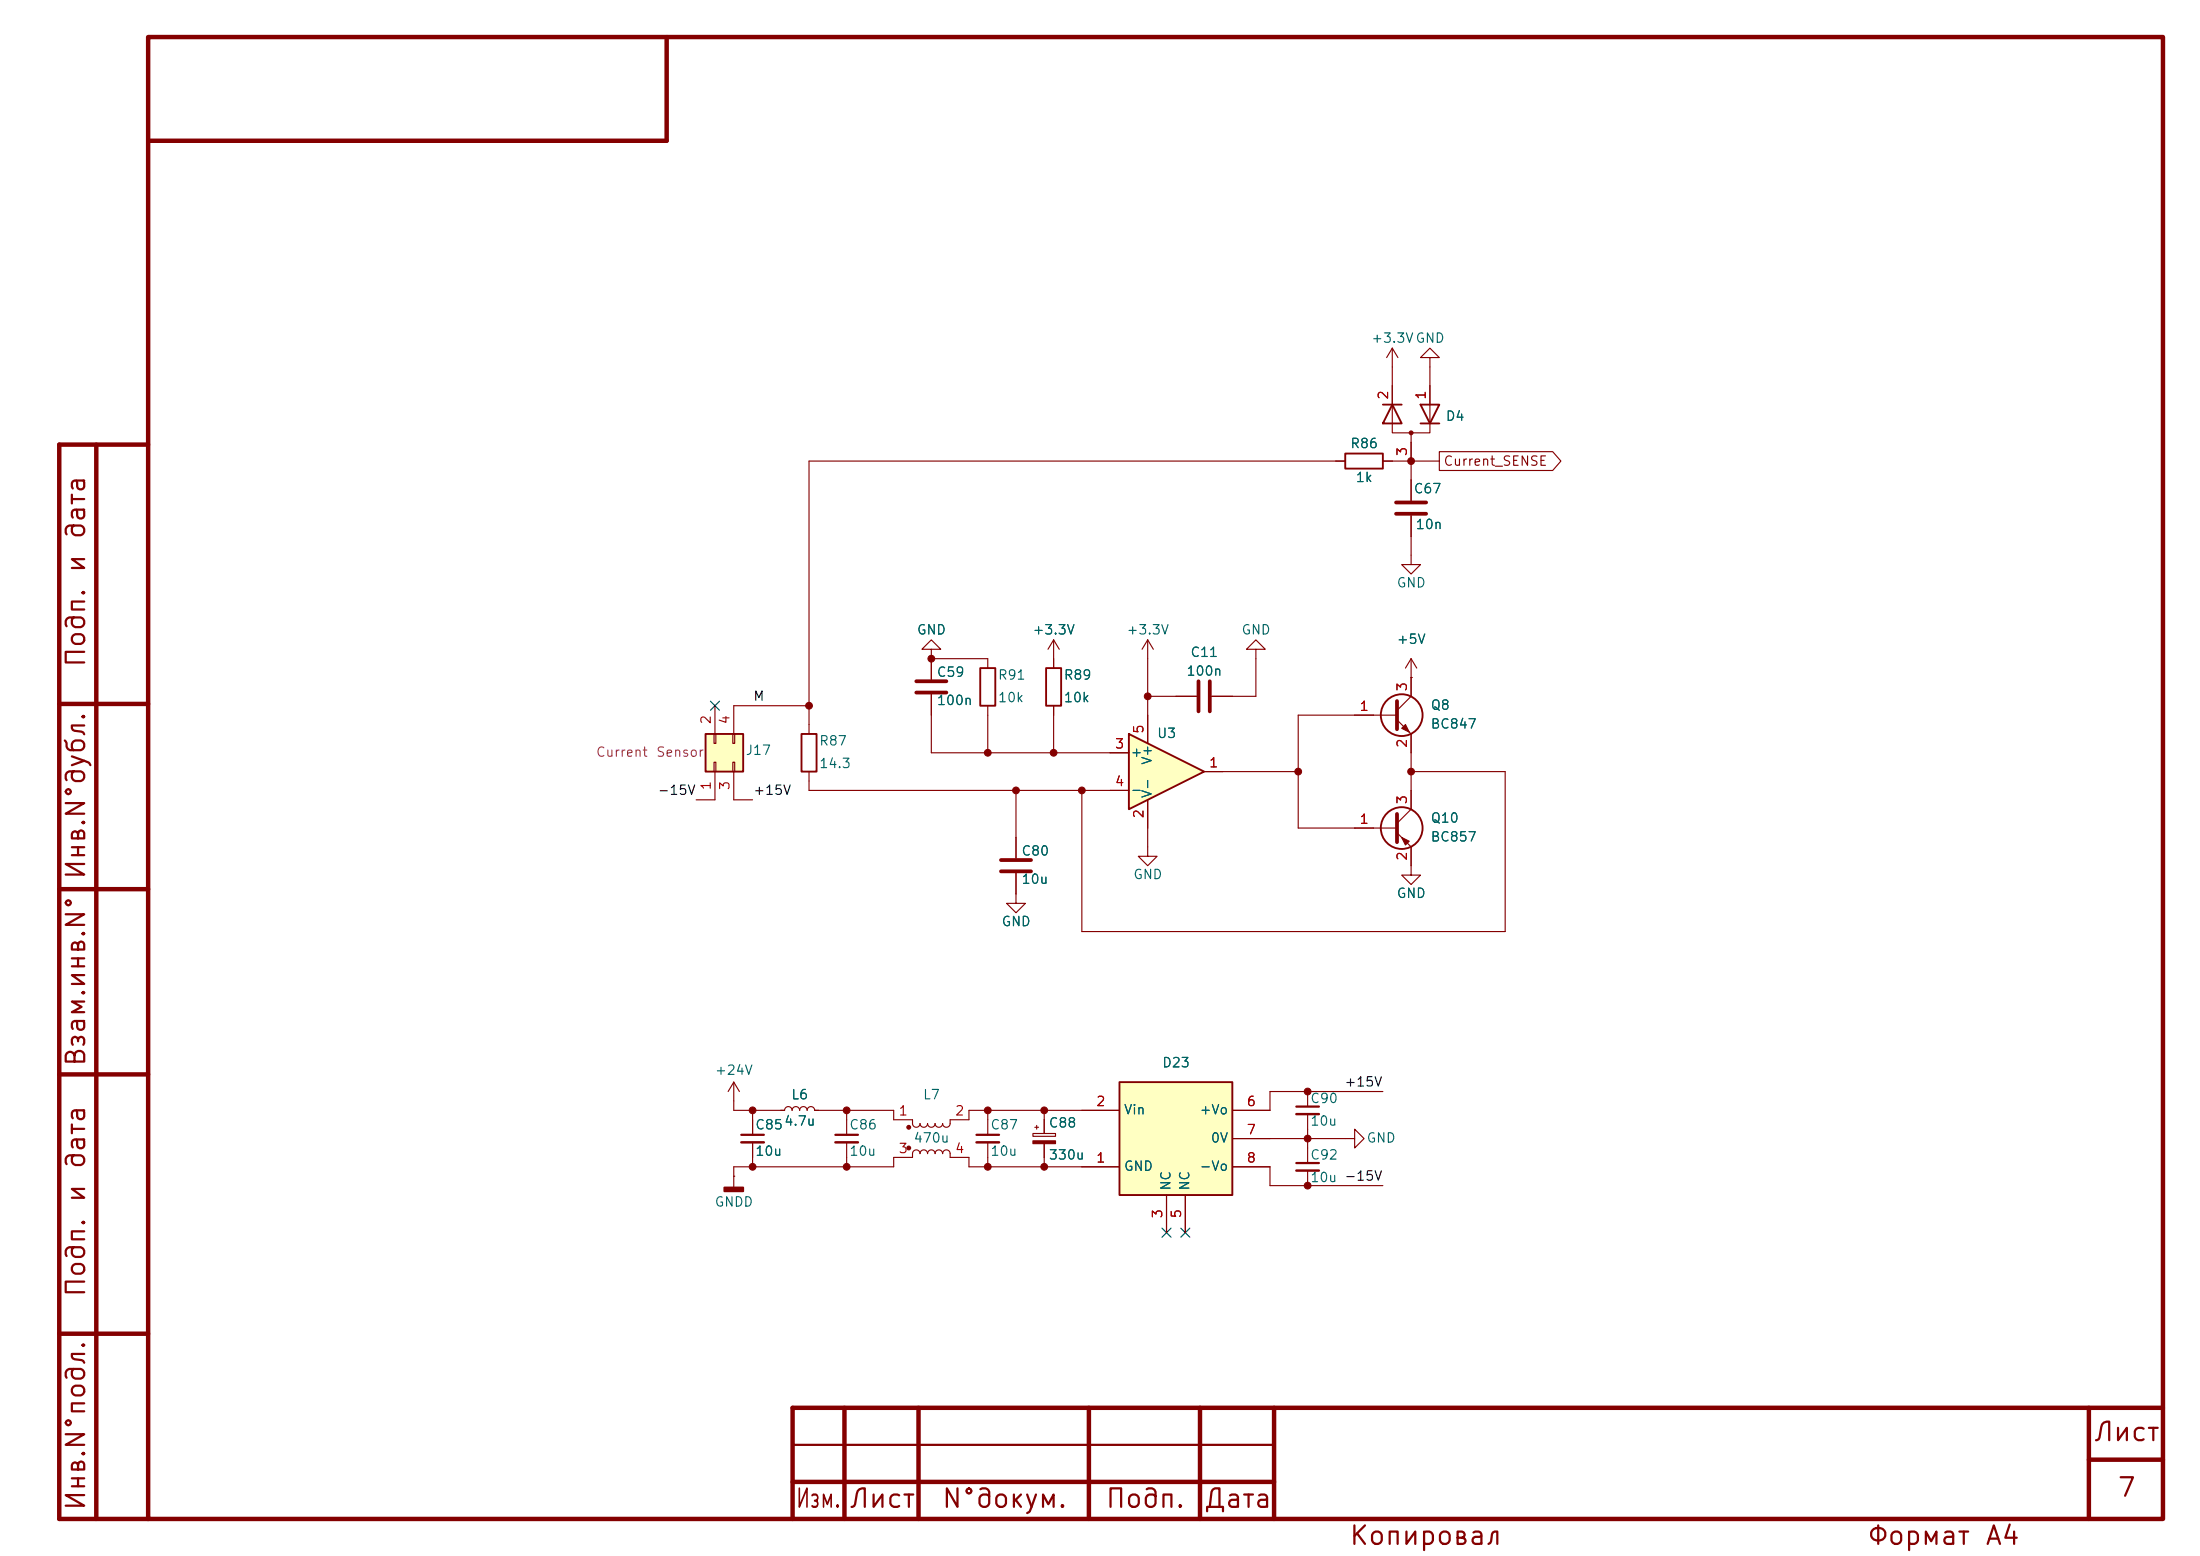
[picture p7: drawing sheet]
<svg xmlns="http://www.w3.org/2000/svg" width="297mm" height="210mm" viewBox="0 0 297 210" stroke-linecap="round" stroke-linejoin="round" font-family="sans-serif">
<g fill="none" stroke="#840000" stroke-width=".6">
<path d="M20 5h272v200h-272zM90 5v14h-70M13 60v145M20 60h-12v145h12M8 95h12M8 120h12M8 145h12M8 180h12M114 190v15M124 190v15M147 190v15M162 190v15"/>
<path d="M172 190v15M282 197h10M282 190v15M292 190h-185v15M107 200h65"/>
</g>
<path d="M107 195h65" fill="none" stroke="#840000" stroke-width=".3"/>
<path d="M152.4 99.1l10.2 5-10.2 5.1z" fill="#ffffc2"/>
<g fill="none" stroke="#840000" stroke-width=".25">
<path d="M152.4 99.1l10.2 5-10.2 5.1z"/>
<circle cx="189.2" cy="96.5" r="2.82"/>
</g>
<g fill="none" stroke="#840000" stroke-width=".15">
<path d="M188 47l-.8 1.3M188 47l.7 1.3M188 47v2.5M193 48.3h1.3l-1.3-1.3-1.2 1.3h1.2v1.2M154.9 96.5v3.8M182.9 96.5h5.7M188.6 97.2l1.9 1.9v2.5M190.5 91.4v2.6l-1.9 1.9M149.9 101.6h2.5M149.9 106.7h2.5M154.9 108v3.8M162.6 104.1h2.5"/>
<path d="M139.4 153h3.1v.4h-3.1zM139.7 152.1h.5M140 151.9v.5M141 151.1v1.9M141 154.4v1.8"/>
</g>
<path d="M188.6 94.6v3.8" fill="none" stroke="#840000" stroke-width=".51"/>
<g fill="#840000" stroke="#840000" stroke-width=".15">
<path d="M189.2 98.3l.5-.5 .5 1z"/>
<path d="M139.4 154h3.1v.4h-3.1z"/>
</g>
<path d="M95.2 99.1h5.1v5h-5.1z" fill="#ffffc2"/>
<g fill="none" stroke="#840000" stroke-width=".25">
<path d="M186.7 54.6h2.5M188 54.6l1.2 2.6h-2.5zM191.8 54.6h2.5l-1.3 2.6zM191.8 57.2h2.5M95.2 99.1h5.1v5h-5.1z"/>
<circle cx="189.2" cy="111.8" r="2.82"/>
</g>
<g fill="none" stroke="#840000" stroke-width=".15">
<path d="M188 52.1v6.3h5v-6.3M190.5 58.4v3.8M96.4 99.1h.2v1.2h-.2zM96.5 95.3v3.8M98.9 99.1h.3v1.2h-.3zM99.1 95.3v3.8M158.7 94h2.8M163.6 94h2.8M190.5 91.4h.1M190.5 88.9l-.8 1.3M190.5 88.9l.8 1.3M190.5 88.9v2.5"/>
<path d="M96.4 102.9h.2v1.2h-.2zM96.5 104.1v3.9M98.9 102.9h.3v1.2h-.3zM99.1 104.1v3.9M182.9 111.8h5.7M188.6 112.4l1.9 1.9v3.8h1.3l-1.3 1.3-1.3-1.3h1.3M190.5 106.7v2.5l-1.9 1.9"/>
</g>
<path d="M161.8 91.9v4.1M163.3 91.9v4.1M188.6 109.9v3.8" fill="none" stroke="#840000" stroke-width=".51"/>
<g fill="#840000" stroke="#840000" stroke-width=".15">
<path d="M189.2 113l1 .5-.5 .5z"/>
<circle cx="190.5" cy="58.4" r=".25"/>
</g>
<path d="M151.1 146.1h15.3v15.2h-15.3z" fill="#ffffc2"/>
<path d="M151.1 146.1h15.3v15.2h-15.3z" fill="none" stroke="#800000" stroke-width=".25"/>
<g fill="none" stroke="#840000" stroke-width=".15">
<path d="M188 49.5v5.1M190.5 59.7v7.9M193 49.5v5.1M181.6 62.2h-72.4v36.9M186.7 62.2h7.6M190.5 69.6v6.6h1.3l-1.3 1.3-1.3-1.3h1.3M194.3 61h15.3l1.1 1.2-1.1 1.3h-15.3zM99.1 95.3h10.1M125.7 87.6h1.3l-1.3-1.2-1.2 1.2h1.2v1.3M125.7 88.9h7.6v1.3M125.7 88.9v2.8M125.7 93.7v7.9h26.7"/>
<path d="M133.3 95.3v6.3M142.2 86.4v3.8M142.2 95.3v6.3M142.2 86.4l-.7 1.2M142.2 86.4l.8 1.2M154.9 86.4l-.7 1.2M154.9 86.4l.8 1.2M154.9 86.4v13.9M154.9 94h6.6M169.5 87.6h1.3l-1.3-1.2-1.2 1.2h1.2v6.4h-5.9M185.4 96.5h-10.1v15.3h10.1M190.5 91.4h.1"/>
<path d="M190.5 91.4v2.6M190.5 99.1v10.1M94 108h2.5M99.1 108h2.5M109.2 104.1v2.6h43.2M137.2 117.9v4h1.2l-1.2 1.3-1.3-1.3h1.3M137.2 106.7v9.1M154.9 108v7.6h1.3l-1.3 1.2-1.2-1.2h1.2M162.6 104.1h12.7M190.5 114.3v2.5M190.5 104.1h12.7v21.6h-57.2v-19M99.1 146.1v3.8h6.8a.51 .51 0 0 1 .5-.5 .51 .51 0 0 1 .5 .5 .51 .51 0 0 1 .5-.5 .51 .51 0 0 1 .5 .5 .51 .51 0 0 1 .6-.5 .51 .51 0 0 1 .5 .5 .51 .51 0 0 1 .5-.5 .51 .51 0 0 1 .5 .5h10.6v1.2h2.6v.5a.51 .51 0 0 0 .5 .5 .51 .51 0 0 0 .5-.5 .51 .51 0 0 0 .5 .5 .51 .51 0 0 0 .5-.5 .51 .51 0 0 0 .5 .5 .51 .51 0 0 0 .5-.5 .51 .51 0 0 0 .5 .5 .51 .51 0 0 0 .6-.5 .51 .51 0 0 0 .5 .5 .51 .51 0 0 0 .5-.5v-.5h2.5v-1.2h20.3"/>
<path d="M99.1 158.8h.1M99.1 146.1l-.8 1.2M99.1 146.1l.7 1.2M101.6 149.9v3.3M101.6 154.2v3.3M114.3 149.9v3.3M114.3 154.2v3.3M133.3 149.9v3.3M133.3 154.2v3.3M141 149.9v3.1M141 154.4v3.1M151.1 157.5h-20.3v-1.3h-2.5v-.5a.51 .51 0 0 0-.5-.5 .51 .51 0 0 0-.5 .5 .51 .51 0 0 0-.6-.5 .51 .51 0 0 0-.5 .5 .51 .51 0 0 0-.5-.5 .51 .51 0 0 0-.5 .5 .51 .51 0 0 0-.5-.5 .51 .51 0 0 0-.5 .5 .51 .51 0 0 0-.5-.5 .51 .51 0 0 0-.5 .5v.5h-2.6v1.3h-21.5v2.8"/>
<path d="M166.4 153.7h16.5v-1.3l1.2 1.3-1.2 1.2v-1.2M166.4 157.5h5v2.5h15.3M176.5 147.3v2.1M176.5 150.4v6.6M176.5 158v2M186.7 147.3h-15.3v2.6h-5M157.5 161.3v5.1M160 161.3v5.1"/>
</g>
<path d="M181.6 61.2h5.1v2h-5.1zM108.2 99.1h2v5h-2zM132.3 90.2h2.1v5.1h-2.1zM141.2 90.2h2.1v5.1h-2.1z" fill="none" stroke="#840000" stroke-width=".25"/>
<path d="M188.5 67.8h4M188.5 69.3h4M123.7 91.9h4.1M123.7 93.5h4.1M135.1 116.1h4.1M135.1 117.6h4.1" fill="none" stroke="#840000" stroke-width=".51"/>
<path d="M100.1 153.2h3M112.8 153.2h3M131.8 153.2h3.1M175 157h3.1M175 149.4h3.1" fill="none" stroke="#840000" stroke-width=".3"/>
<path d="M100.1 154.2h3M112.8 154.2h3M131.8 154.2h3.1M175 158h3.1M175 150.4h3.1" fill="none" stroke="#840000" stroke-width=".33"/>
<g fill="#840000" stroke="#840000" stroke-width=".15">
<circle cx="122.7" cy="152.1" r=".25"/>
<circle cx="122.7" cy="154.9" r=".25"/>
</g>
<path d="M97.8 160.3h2.5v.5h-2.5z" fill="#840000" stroke="#840000" stroke-width=".25"/>
<path d="M95.9 94.6l1.2 1.3M97.1 94.6l-1.2 1.3M156.9 165.8l1.2 1.2M158.1 165.8l-1.2 1.2M159.4 165.8l1.2 1.2M160.6 165.8l-1.2 1.2" fill="none" stroke="#000084" stroke-width=".15"/>
<g fill="#840000" stroke="#840000" stroke-width=".14">
<circle cx="109.2" cy="95.3" r=".46"/>
<circle cx="142.2" cy="101.6" r=".46"/>
<circle cx="137.2" cy="106.7" r=".46"/>
<circle cx="133.3" cy="101.6" r=".46"/>
<circle cx="101.6" cy="149.9" r=".46"/>
<circle cx="146" cy="106.7" r=".46"/>
<circle cx="176.5" cy="147.3" r=".46"/>
<circle cx="176.5" cy="153.7" r=".46"/>
<circle cx="154.9" cy="94" r=".46"/>
<circle cx="141" cy="149.9" r=".46"/>
<circle cx="141" cy="157.5" r=".46"/>
<circle cx="133.3" cy="157.5" r=".46"/>
<circle cx="133.3" cy="149.9" r=".46"/>
<circle cx="175.3" cy="104.1" r=".46"/>
<circle cx="176.5" cy="160" r=".46"/>
<circle cx="114.3" cy="157.5" r=".46"/>
<circle cx="114.3" cy="149.9" r=".46"/>
<circle cx="101.6" cy="157.5" r=".46"/>
<circle cx="125.7" cy="88.9" r=".46"/>
<circle cx="190.5" cy="104.1" r=".46"/>
<circle cx="190.5" cy="62.2" r=".46"/>
</g>
<g font-size="2.5" fill="#840000">
<text x="12.1" y="77.5" transform="rotate(-90 12.1 77.5)">и</text>
<text x="12.1" y="73" transform="rotate(-90 12.1 73)">дата</text>
<text x="12.1" y="90.3" transform="rotate(-90 12.1 90.3)">Подп.</text>
<text x="12.1" y="118.9" transform="rotate(-90 12.1 118.9)">Инв.N°дубл.</text>
<text x="12.1" y="144.1" transform="rotate(-90 12.1 144.1)">Взам.инв.N°</text>
<text x="12.1" y="158" transform="rotate(-90 12.1 158)">дата</text>
<text x="12.1" y="162.5" transform="rotate(-90 12.1 162.5)">и</text>
<text x="12.1" y="175.3" transform="rotate(-90 12.1 175.3)">Подп.</text>
<text x="282.5" y="195.1">Лист</text>
<text x="285.7" y="202.6">7</text>
<text x="12.1" y="204.1" transform="rotate(-90 12.1 204.1)">Инв.N°подл.</text>
<text x="107.3" y="204.1">Изм.</text>
<text x="114.5" y="204.1">Лист</text>
<text x="127" y="204.1">N°докум.</text>
<text x="149.1" y="204.1">Подп.</text>
<text x="162.4" y="204.1">Дата</text>
<text x="182" y="209.1">Копировал</text>
<text x="252" y="209.1">Формат</text>
<text x="267.8" y="209.1">A4</text>
</g>
<g font-size="1.3" fill="#006464">
<text x="185" y="46.6">+3.3VGND</text>
<text x="195.1" y="57.1">D4</text>
<text x="182.2" y="60.8">R86</text>
<text x="182.9" y="65.4">1k</text>
<text x="190.8" y="66.9">C67</text>
<text x="191" y="71.7">10n</text>
<text x="188.5" y="79.6">GND</text>
<text x="123.7" y="86">GND</text>
<text x="139.3" y="86">+3.3V</text>
<text x="152" y="86">+3.3V</text>
<text x="160.6" y="89">C11</text>
<text x="167.5" y="86">GND</text>
<text x="188.5" y="87.2">+5V</text>
<text x="126.4" y="95.5">100n</text>
<text x="126.4" y="91.7">C59</text>
<text x="134.6" y="95.1">10k</text>
<text x="134.6" y="92">R91</text>
<text x="143.5" y="95.1">10k</text>
<text x="143.5" y="92">R89</text>
<text x="160.1" y="91.5">100n</text>
<text x="110.5" y="100.9">R87</text>
<text x="156.1" y="99.9">U3</text>
<text x="193" y="98.7">BC847</text>
<text x="193" y="96.1">Q8</text>
<text x="100.6" y="102.2">J17</text>
<text x="110.5" y="104">14.3</text>
<text x="152.5" y="102.5">+</text>
<text x="152.5" y="107.5">-</text>
<text x="155.8" y="107.8" transform="rotate(-90 155.8 107.8)">V-</text>
<text x="155.8" y="103.3" transform="rotate(-90 155.8 103.3)">V+</text>
<text x="193" y="111.4">Q10</text>
<text x="193" y="113.9">BC857</text>
<text x="137.8" y="115.8">C80</text>
<text x="137.8" y="119.6">10u</text>
<text x="152.9" y="119">GND</text>
<text x="135.1" y="125.3">GND</text>
<text x="188.5" y="121.5">GND</text>
<text x="96.4" y="145.4">+24V</text>
<text x="106.7" y="148.7">L6</text>
<text x="124.5" y="148.7">L7</text>
<text x="156.8" y="144.4">D23</text>
<text x="176.8" y="149.2">C90</text>
<text x="101.9" y="152.8">C85</text>
<text x="105.8" y="152.2">4.7u</text>
<text x="114.6" y="152.8">C86</text>
<text x="123.2" y="154.5">470u</text>
<text x="133.6" y="152.8">C87</text>
<text x="141.5" y="152.5">C88</text>
<text x="151.6" y="150.7">Vin</text>
<text x="161.8" y="150.7">+Vo</text>
<text x="163.4" y="154.5">0V</text>
<text x="176.8" y="152.2">10u</text>
<text x="184.4" y="154.5">GND</text>
<text x="101.9" y="156.3">10u</text>
<text x="114.6" y="156.3">10u</text>
<text x="133.6" y="156.3">10u</text>
<text x="141.5" y="156.8">330u</text>
<text x="151.6" y="158.3">GND</text>
<text x="158.3" y="160.8" transform="rotate(-90 158.3 160.8)">NC</text>
<text x="160.9" y="160.8" transform="rotate(-90 160.9 160.8)">NC</text>
<text x="161.8" y="158.3">-Vo</text>
<text x="176.8" y="156.8">C92</text>
<text x="176.8" y="159.9">10u -15V</text>
<text x="96.4" y="163.2">GNDD</text>
</g>
<g font-size="1.3" fill="#a90000">
<text x="187.7" y="54" transform="rotate(-90 187.7 54)">2</text>
<text x="192.8" y="54" transform="rotate(-90 192.8 54)">1</text>
<text x="190.2" y="61.7" transform="rotate(-90 190.2 61.7)">3</text>
<text x="190.2" y="93.4" transform="rotate(-90 190.2 93.4)">3</text>
<text x="96.3" y="97.9" transform="rotate(-90 96.3 97.9)">2</text>
<text x="98.8" y="97.9" transform="rotate(-90 98.8 97.9)">4</text>
<text x="150.4" y="101.3">3</text>
<text x="154.7" y="99.1" transform="rotate(-90 154.7 99.1)">5</text>
<text x="183.4" y="96.3">1</text>
<text x="190.2" y="101" transform="rotate(-90 190.2 101)">2</text>
<text x="96.3" y="106.8" transform="rotate(-90 96.3 106.8)">1</text>
<text x="98.8" y="106.8" transform="rotate(-90 98.8 106.8)">3</text>
<text x="150.4" y="106.4">4</text>
<text x="163.1" y="103.9">1</text>
<text x="154.7" y="110.6" transform="rotate(-90 154.7 110.6)">2</text>
<text x="183.4" y="111.5">1</text>
<text x="190.2" y="108.7" transform="rotate(-90 190.2 108.7)">3</text>
<text x="190.2" y="116.3" transform="rotate(-90 190.2 116.3)">2</text>
<text x="147.9" y="149.6">2</text>
<text x="168.2" y="149.6">6</text>
<text x="121.2" y="150.9">1</text>
<text x="121.2" y="156">3</text>
<text x="128.8" y="150.9">2</text>
<text x="128.8" y="156">4</text>
<text x="168.2" y="153.4">7</text>
<text x="147.9" y="157.2">1</text>
<text x="168.2" y="157.2">8</text>
<text x="157.2" y="164.5" transform="rotate(-90 157.2 164.5)">3</text>
<text x="159.8" y="164.5" transform="rotate(-90 159.8 164.5)">5</text>
</g>
<text font-size="1.3" fill="#840000" x="194.8" y="63.2">Current_SENSE</text>
<g font-size="1.3" fill="#0f0f0f">
<text x="101.6" y="94.9">M</text>
<text x="88.7" y="107.6">-15V</text>
<text x="101.6" y="107.6">+15V</text>
<text x="181.4" y="147">+15V</text>
</g>
<g font-size="1.3" fill="#840084">
<text x="80.4" y="102.5">Current</text>
<text x="88.5" y="102.5">Sensor</text>
</g>
</svg>
